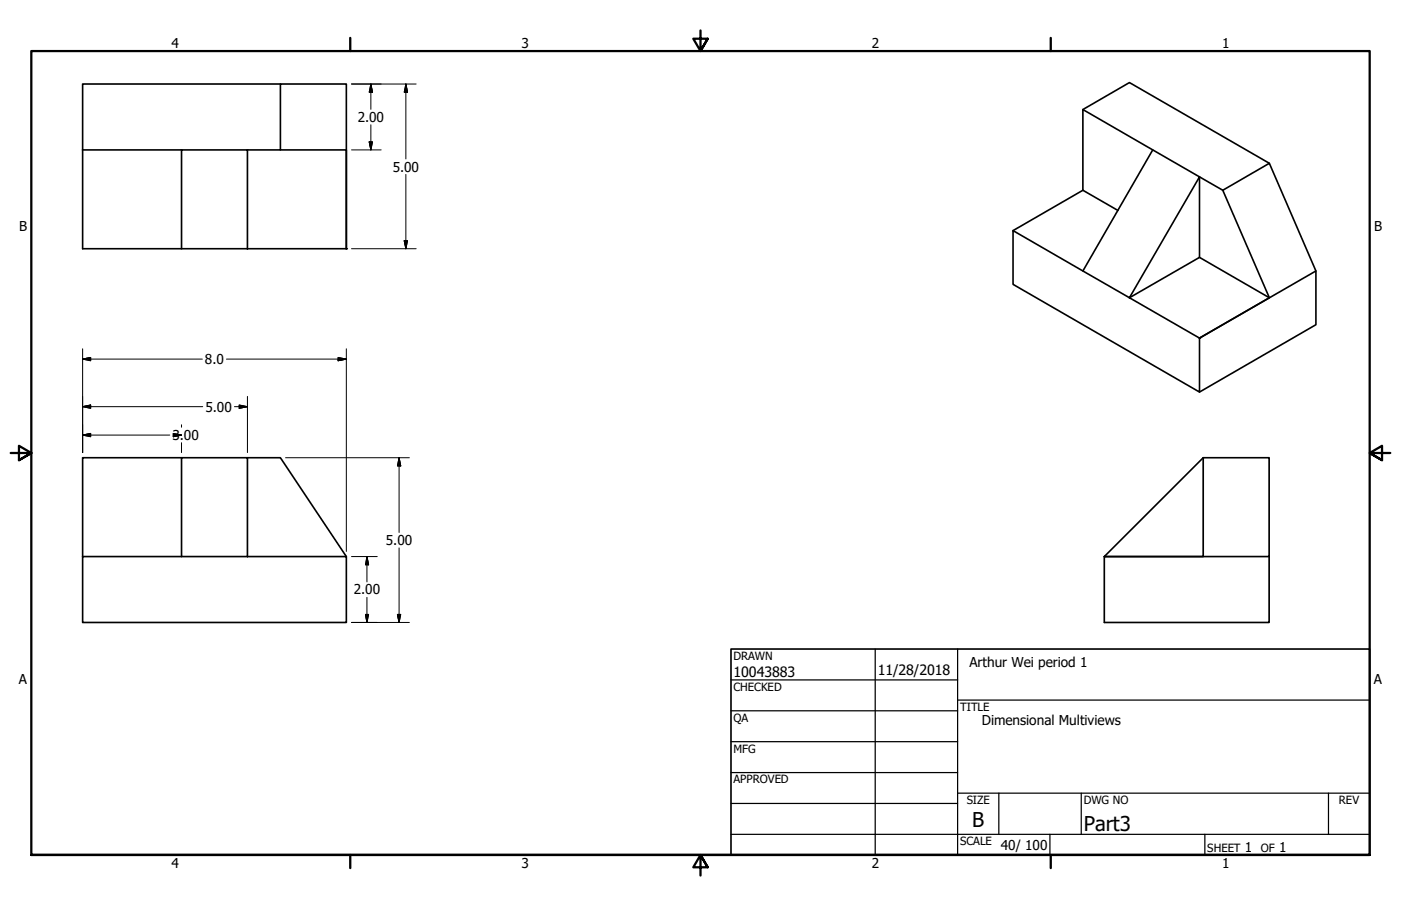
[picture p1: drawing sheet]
<svg xmlns="http://www.w3.org/2000/svg" width="432mm" height="279mm" viewBox="0 0 432 279" stroke-linecap="round" stroke-linejoin="round" font-family="sans-serif">
<!-- layer: Visible (ANSI) -->
<g fill="none" stroke="#000" stroke-width=".51">
<path d="M86.4 25.9h-60.9v20.3M333.8 33.8l14.3-8.3 43.1 24.9M25.5 46.2v30.5h30.4M25.5 46.2h30.4M55.9 46.2h20.4v30.5h-20.4zM76.3 46.2h10.1v-20.3h20.3v50.8M86.4 46.2h20.3v30.5M333.8 58.7l-21.6 12.4M333.8 58.7l10.8 6.2M355.3 46.2l14.4 8.3-21.6 37.3-14.3-8.2zM355.3 46.2l-21.5-12.4v24.9M376.9 58.7l14.3-8.3 14.4 33.2-35.9 20.7 21.5-12.5z"/>
<path d="M376.9 58.7l-7.2-4.2v24.9l-21.6 12.4M76.3 76.7h30.4M369.7 79.4l21.5 12.4M333.8 83.6l-21.6-12.5v16.6l57.5 33.2v-16.6l-21.6-12.5M405.6 83.6v16.5l-35.9 20.8M55.9 141.2h20.4v30.4h-20.4zM55.9 141.2h-30.4v30.4M76.3 141.2h10.1l20.3 30.4M370.8 141.2l-30.4 30.4v20.4h50.8v-20.4M370.8 141.2h20.4v30.4h-50.8h30.4zM55.9 171.6h-30.4v20.4h81.2v-20.4h-30.4"/>
</g>
<g fill="#000">
<circle cx="106.7" cy="76.7" r=".25"/>
<circle cx="369.7" cy="104.3" r=".25"/>
<circle cx="340.4" cy="171.6" r=".25"/>
</g>
<!-- layer: Border (ANSI) -->
<path d="M107.9 11.7v4M215.9 9.4v6.3l-2.2-3.8h4.4l-2.2 3.8 2.2-3.8M323.8 11.7v4M3.3 139.7h6.4l-3.9-2.2v4.4l3.9-2.2-3.9 2.2M428.5 139.7h-6.4l3.9-2.2v4.4l-3.9-2.2 3.9 2.2M9.7 263.7v-248h412.4v248h-412.4h412.4M107.9 263.7v4M218.1 267.5l-2.2-3.8 2.2 3.8h-4.4l2.2-3.8v6.3M323.8 263.7v4" fill="none" stroke="#000" stroke-width=".7"/>
<!-- layer: Title (ANSI) -->
<g fill="none" stroke="#000" stroke-width=".38">
<path d="M225.3 209.7h69.8M225.3 219.2h69.8M269.7 200.2v63.5M295.1 215.9h127M295.1 200.2v63.5M225.3 228.7h69.8M225.3 238.3h69.8M225.3 257.3h196.8M225.3 247.8h69.8M295.1 244.6h127M307.8 244.6v12.7M323.6 257.3v6.4"/>
<path d="M333.2 244.6v12.7M371.3 257.3v6.4M409.4 244.6v12.7"/>
</g>
<path d="M225.3 200.2h196.8v63.5h-196.8z" fill="none" stroke="#000" stroke-width=".51"/>
<!-- layer: Dimension (ANSI) -->
<g fill="none" stroke="#000" stroke-width=".31">
<path d="M108.3 25.9h20M114.3 25.9l.5 2.5h-1zM114.3 25.9v7.8M114.3 38.5v7.7M125.1 25.9l.5 2.5h-1zM125.1 25.9v23.1M108.3 46.2h9.2M113.8 43.8h1l-.5 2.4zM125.1 53.8v22.9M108.3 76.7h20M124.6 74.2h1l-.5 2.5zM25.5 110.7l2.4-.5v1.1z"/>
<path d="M25.5 107.6v32M25.5 110.7h36.9M69.8 110.7h36.9M104.2 110.2l2.5 .5-2.5 .6zM106.7 107.6v62.5M25.5 134.2l2.4-.5v1zM25.5 125.4l2.4-.5v1zM25.5 134.2h26.8M25.5 125.4h37M53.4 133.7l2.5 .5-2.5 .5zM53.4 134.2h2.5M55.9 131v.8"/>
<path d="M55.9 136.5v3.1M72.3 125.4h4M73.7 124.9l2.6 .5-2.6 .5zM76.3 122.2v17.4M88 141.2h38.2M123 141.2l.5 2.5h-1zM123 141.2v23M108.3 171.6h8M113.1 171.6l.5 2.6h-1zM113.1 171.6v7.9M123 169v23M108.3 192h17.9"/>
<path d="M112.6 189.5h1l-.5 2.5zM113.1 184.2v7.8M122.5 189.5h1l-.5 2.5z"/>
</g>
<g fill="#000" stroke="#000" stroke-width=".31">
<path d="M114.3 25.9l.5 2.5zM114.3 25.9l.5 2.5h-1zM125.1 25.9l.5 2.5zM125.1 25.9l.5 2.5h-1zM113.8 43.8l.5 2.4zM113.8 43.8h1l-.5 2.4zM124.6 74.2l.5 2.5zM124.6 74.2h1l-.5 2.5zM25.5 110.7l2.4-.5zM25.5 110.7l2.4-.5v1.1zM104.2 111.3l2.5-.6zM104.2 110.2l2.5 .5-2.5 .6z"/>
<path d="M25.5 134.2l2.4-.5zM25.5 134.2l2.4-.5v1zM25.5 125.4l2.4-.5zM25.5 125.4l2.4-.5v1zM53.4 134.7l2.5-.5zM53.4 133.7l2.5 .5-2.5 .5zM73.7 125.9l2.6-.5zM73.7 124.9l2.6 .5-2.6 .5zM123 141.2l.5 2.5zM123 141.2l.5 2.5h-1zM113.1 171.6l.5 2.6zM113.1 171.6l.5 2.6h-1z"/>
<path d="M112.6 189.5l.5 2.5zM112.6 189.5h1l-.5 2.5zM122.5 189.5l.5 2.5zM122.5 189.5h1l-.5 2.5z"/>
</g>
<g font-size="6.3">
<text x="299.7" y="255.1">B</text>
<text x="334" y="256.4">Part3</text>
</g>
<g font-size="4.4">
<text x="226.1" y="208.9">10043883</text>
<text x="270.5" y="208.2">11/28/2018</text>
</g>
<g font-size="4.2">
<text x="52.8" y="14.7">4</text>
<text x="160.8" y="14.7">3</text>
<text x="268.7" y="14.7">2</text>
<text x="376.7" y="14.7">1</text>
<text x="110.2" y="37.6">2.00</text>
<text x="121" y="52.9">5.00</text>
<text x="5.9" y="71.4">B</text>
<text x="423.5" y="71.4">B</text>
<text x="63.2" y="112.3">8.0</text>
<text x="63.3" y="126.9">5.00</text>
<text x="53.1" y="135.7">3.00</text>
<text x="118.9" y="168.1">5.00</text>
<text x="109" y="183.3">2.00</text>
<text x="298.8" y="205.7">Arthur Wei period 1</text>
<text x="5.8" y="211.1">A</text>
<text x="423.4" y="211.1">A</text>
<text x="302.6" y="223.6">Dimensional Multiviews</text>
<text x="308.5" y="262.3">40/ 100</text>
<text x="383.7" y="262.8">1</text>
<text x="394.2" y="262.8">1</text>
<text x="52.8" y="267.7">4</text>
<text x="160.8" y="267.7">3</text>
<text x="268.7" y="267.7">2</text>
<text x="376.7" y="267.7">1</text>
</g>
<g font-size="3.5">
<text x="226.1" y="203.5">DRAWN</text>
<text x="226.1" y="213">CHECKED</text>
<text x="295.9" y="219.2">TITLE</text>
<text x="226.1" y="222.6">QA</text>
<text x="226.1" y="232.1">MFG</text>
<text x="226.1" y="241.6">APPROVED</text>
<text x="297.9" y="248">SIZE</text>
<text x="334" y="248">DWG NO</text>
<text x="412.7" y="247.9">REV</text>
<text x="295.9" y="260.7">SCALE</text>
<text x="372.1" y="262.8">SHEET</text>
<text x="388.6" y="262.8">OF</text>
</g>
</svg>
